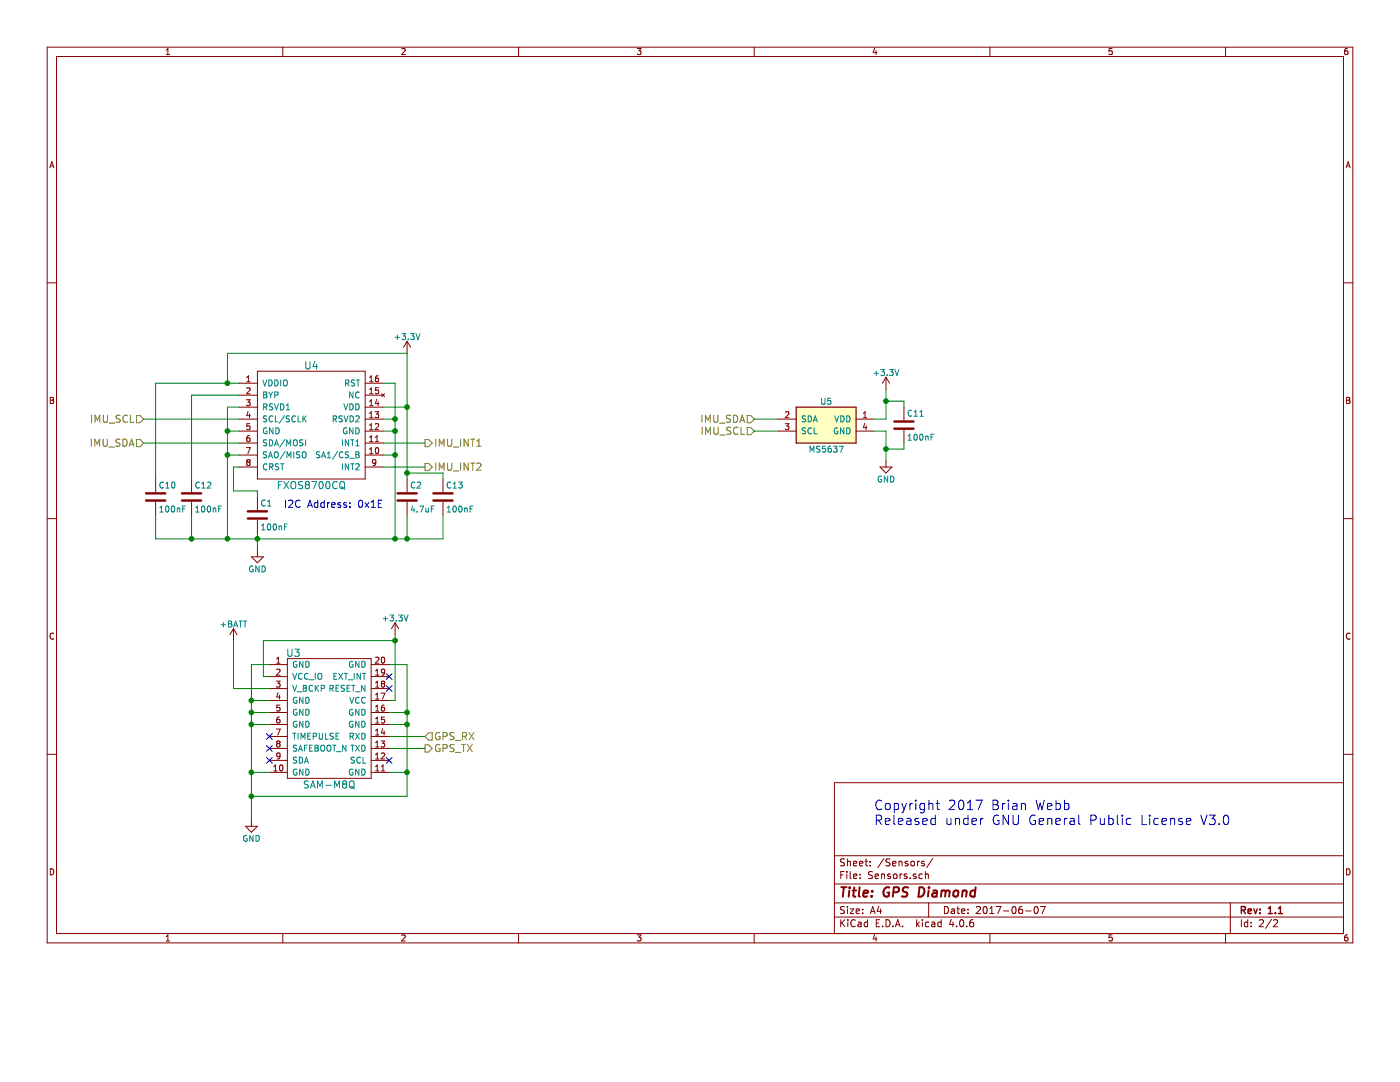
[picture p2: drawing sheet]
EESchema Schematic File Version 2
LIBS:power
LIBS:device
LIBS:transistors
LIBS:conn
LIBS:linear
LIBS:regul
LIBS:74xx
LIBS:cmos4000
LIBS:adc-dac
LIBS:memory
LIBS:xilinx
LIBS:microcontrollers
LIBS:dsp
LIBS:microchip
LIBS:analog_switches
LIBS:motorola
LIBS:texas
LIBS:intel
LIBS:audio
LIBS:interface
LIBS:digital-audio
LIBS:philips
LIBS:display
LIBS:cypress
LIBS:siliconi
LIBS:opto
LIBS:atmel
LIBS:contrib
LIBS:valves
LIBS:stm32
LIBS:switches
LIBS:MPU-9250
LIBS:local
LIBS:gps
LIBS:GPS_Diamond-cache
EELAYER 25 0
EELAYER END
$Descr A4 11693 8268
encoding utf-8
Sheet 2 2
Title "GPS Diamond"
Date "2017-06-07"
Rev "1.1"
Comp ""
Comment1 ""
Comment2 ""
Comment3 ""
Comment4 ""
$EndDescr
$Comp
L SAM-M8Q U3
U 1 1
P 2750 6000
F 0 "U3" H 2450 6550 60  0000 C CNN
F 1 "SAM-M8Q" H 2750 5450 60  0000 C CNN
F 2 "local:SAM-M8Q" H 2750 6000 60  0001 C CNN
F 3 "" H 2750 6000 60  0000 C CNN
	1    2750 6000
	1    0    0    -1  
$EndComp
$Comp
L GND #PWR019
U 1 1
P 2100 6850
F 0 "#PWR019" H 2100 6600 50  0001 C CNN
F 1 "GND" H 2100 6700 50  0000 C CNN
F 2 "" H 2100 6850 50  0001 C CNN
F 3 "" H 2100 6850 50  0001 C CNN
	1    2100 6850
	1    0    0    -1  
$EndComp
$Comp
L +3.3V #PWR020
U 1 1
P 3300 5300
F 0 "#PWR020" H 3300 5150 50  0001 C CNN
F 1 "+3.3V" H 3300 5440 50  0000 C CNN
F 2 "" H 3300 5300 50  0001 C CNN
F 3 "" H 3300 5300 50  0001 C CNN
	1    3300 5300
	1    0    0    -1  
$EndComp
$Comp
L +BATT #PWR021
U 1 1
P 1950 5350
F 0 "#PWR021" H 1950 5200 50  0001 C CNN
F 1 "+BATT" H 1950 5490 50  0000 C CNN
F 2 "" H 1950 5350 50  0001 C CNN
F 3 "" H 1950 5350 50  0001 C CNN
	1    1950 5350
	1    0    0    -1  
$EndComp
Wire Wire Line
	2100 6450 2250 6450
Wire Wire Line
	2100 5550 2100 6850
Wire Wire Line
	2250 5550 2100 5550
Connection ~ 2100 6450
Wire Wire Line
	2250 5850 2100 5850
Connection ~ 2100 5850
Wire Wire Line
	2250 5950 2100 5950
Connection ~ 2100 5950
Wire Wire Line
	2250 6050 2100 6050
Connection ~ 2100 6050
Connection ~ 2100 6650
Wire Wire Line
	3400 6450 3250 6450
Wire Wire Line
	3400 5550 3400 6650
Wire Wire Line
	3400 6650 2100 6650
Wire Wire Line
	3250 6050 3400 6050
Connection ~ 3400 6450
Wire Wire Line
	3250 5950 3400 5950
Connection ~ 3400 6050
Wire Wire Line
	3250 5550 3400 5550
Connection ~ 3400 5950
Wire Wire Line
	3300 5850 3250 5850
Wire Wire Line
	3300 5300 3300 5850
Wire Wire Line
	2250 5650 2200 5650
Wire Wire Line
	2200 5650 2200 5350
Wire Wire Line
	2200 5350 3300 5350
Connection ~ 3300 5350
Wire Wire Line
	2250 5750 1950 5750
Wire Wire Line
	1950 5750 1950 5350
NoConn ~ 3250 5650
NoConn ~ 3250 6350
NoConn ~ 2250 6250
NoConn ~ 2250 6150
NoConn ~ 2250 6350
Text HLabel 3550 6150 2    60   Input ~ 0
GPS_RX
Wire Wire Line
	3250 6150 3550 6150
Text HLabel 3550 6250 2    60   Output ~ 0
GPS_TX
Wire Wire Line
	3250 6250 3550 6250
Text HLabel 1200 3700 0    60   Input ~ 0
IMU_SDA
Text HLabel 3550 3700 2    60   Output ~ 0
IMU_INT1
$Comp
L GND #PWR022
U 1 1
P 2150 4600
F 0 "#PWR022" H 2150 4350 50  0001 C CNN
F 1 "GND" H 2150 4450 50  0000 C CNN
F 2 "" H 2150 4600 50  0001 C CNN
F 3 "" H 2150 4600 50  0001 C CNN
	1    2150 4600
	1    0    0    -1  
$EndComp
$Comp
L C C12
U 1 1
P 1600 4150
F 0 "C12" H 1625 4250 50  0000 L CNN
F 1 "100nF" H 1625 4050 50  0000 L CNN
F 2 "Capacitors_SMD:C_0402" H 1638 4000 50  0001 C CNN
F 3 "" H 1600 4150 50  0001 C CNN
	1    1600 4150
	1    0    0    -1  
$EndComp
$Comp
L C C11
U 1 1
P 7550 3550
F 0 "C11" H 7575 3650 50  0000 L CNN
F 1 "100nF" H 7575 3450 50  0000 L CNN
F 2 "Capacitors_SMD:C_0402_NoSilk" H 7588 3400 50  0001 C CNN
F 3 "" H 7550 3550 50  0001 C CNN
	1    7550 3550
	1    0    0    -1  
$EndComp
$Comp
L C C10
U 1 1
P 1300 4150
F 0 "C10" H 1325 4250 50  0000 L CNN
F 1 "100nF" H 1325 4050 50  0000 L CNN
F 2 "Capacitors_SMD:C_0402" H 1338 4000 50  0001 C CNN
F 3 "" H 1300 4150 50  0001 C CNN
	1    1300 4150
	1    0    0    -1  
$EndComp
$Comp
L GND #PWR023
U 1 1
P 7400 3850
F 0 "#PWR023" H 7400 3600 50  0001 C CNN
F 1 "GND" H 7400 3700 50  0000 C CNN
F 2 "" H 7400 3850 50  0001 C CNN
F 3 "" H 7400 3850 50  0001 C CNN
	1    7400 3850
	1    0    0    -1  
$EndComp
Text HLabel 6300 3500 0    60   Input ~ 0
IMU_SDA
Text HLabel 6300 3600 0    60   Input ~ 0
IMU_SCL
Wire Wire Line
	6300 3500 6500 3500
Wire Wire Line
	6300 3600 6500 3600
NoConn ~ 3250 5750
Text HLabel 1200 3500 0    60   Input ~ 0
IMU_SCL
Text Notes 7300 6900 0    79   ~ 0
Copyright 2017 Brian Webb\nReleased under GNU General Public License V3.0
$Comp
L MS5637 U5
U 1 1
P 6900 3550
F 0 "U5" H 6850 3750 50  0000 L CNN
F 1 "MS5637" H 7050 3350 50  0000 R CNN
F 2 "local:MS5637" H 6900 3250 50  0001 C CIN
F 3 "" H 6900 3550 50  0000 C CNN
	1    6900 3550
	1    0    0    -1  
$EndComp
Wire Wire Line
	7400 3500 7300 3500
Wire Wire Line
	7300 3600 7400 3600
Wire Wire Line
	7400 3600 7400 3850
$Comp
L +3.3V #PWR024
U 1 1
P 7400 3250
F 0 "#PWR024" H 7400 3100 50  0001 C CNN
F 1 "+3.3V" H 7400 3390 50  0000 C CNN
F 2 "" H 7400 3250 50  0001 C CNN
F 3 "" H 7400 3250 50  0001 C CNN
	1    7400 3250
	1    0    0    -1  
$EndComp
Wire Wire Line
	7400 3250 7400 3500
$Comp
L +3.3V #PWR025
U 1 1
P 3400 2950
F 0 "#PWR025" H 3400 2800 50  0001 C CNN
F 1 "+3.3V" H 3400 3090 50  0000 C CNN
F 2 "" H 3400 2950 50  0001 C CNN
F 3 "" H 3400 2950 50  0001 C CNN
	1    3400 2950
	1    0    0    -1  
$EndComp
Wire Wire Line
	7550 3400 7550 3350
Wire Wire Line
	7550 3350 7400 3350
Connection ~ 7400 3350
Wire Wire Line
	7550 3700 7550 3750
Wire Wire Line
	7550 3750 7400 3750
Connection ~ 7400 3750
Wire Wire Line
	2000 3300 1600 3300
Wire Wire Line
	1600 3300 1600 4000
Wire Wire Line
	2000 3200 1300 3200
Wire Wire Line
	1300 3200 1300 4000
Wire Wire Line
	2000 3400 1900 3400
Wire Wire Line
	2000 3500 1200 3500
Wire Wire Line
	2000 3700 1200 3700
Wire Wire Line
	2000 3600 1900 3600
Connection ~ 1900 3600
$Comp
L C C1
U 1 1
P 2150 4300
F 0 "C1" H 2175 4400 50  0000 L CNN
F 1 "100nF" H 2175 4200 50  0000 L CNN
F 2 "Capacitors_SMD:C_0402" H 2188 4150 50  0001 C CNN
F 3 "" H 2150 4300 50  0001 C CNN
	1    2150 4300
	1    0    0    -1  
$EndComp
Wire Wire Line
	2000 3900 1950 3900
Wire Wire Line
	1950 3900 1950 4100
Wire Wire Line
	1950 4100 2150 4100
Wire Wire Line
	2150 4100 2150 4150
Wire Wire Line
	2150 4450 2150 4600
Wire Wire Line
	1300 4500 3700 4500
Wire Wire Line
	1300 4500 1300 4300
Connection ~ 2150 4500
Wire Wire Line
	1600 4300 1600 4500
Connection ~ 1600 4500
Wire Wire Line
	1900 3400 1900 4500
Connection ~ 1900 4500
Wire Wire Line
	2000 3800 1900 3800
Connection ~ 1900 3800
Text Notes 3200 4250 2    60   ~ 0
I2C Address: 0x1E
$Comp
L C C2
U 1 1
P 3400 4150
F 0 "C2" H 3425 4250 50  0000 L CNN
F 1 "4.7uF" H 3425 4050 50  0000 L CNN
F 2 "Capacitors_SMD:C_0402" H 3438 4000 50  0001 C CNN
F 3 "" H 3400 4150 50  0001 C CNN
	1    3400 4150
	1    0    0    -1  
$EndComp
$Comp
L C C13
U 1 1
P 3700 4150
F 0 "C13" H 3725 4250 50  0000 L CNN
F 1 "100nF" H 3725 4050 50  0000 L CNN
F 2 "Capacitors_SMD:C_0402" H 3738 4000 50  0001 C CNN
F 3 "" H 3700 4150 50  0001 C CNN
	1    3700 4150
	1    0    0    -1  
$EndComp
Wire Wire Line
	3200 3400 3400 3400
Wire Wire Line
	3400 2950 3400 4000
Wire Wire Line
	3400 3950 3700 3950
Wire Wire Line
	3700 3950 3700 4000
Connection ~ 3400 3950
Wire Wire Line
	3400 4500 3400 4300
Wire Wire Line
	3700 4500 3700 4300
Connection ~ 3400 4500
Wire Wire Line
	3200 3600 3300 3600
Wire Wire Line
	3300 3200 3300 4500
Connection ~ 3300 4500
Wire Wire Line
	3200 3500 3300 3500
Connection ~ 3300 3600
Wire Wire Line
	3200 3200 3300 3200
Connection ~ 3300 3500
Wire Wire Line
	3200 3700 3550 3700
Text HLabel 3550 3900 2    60   Output ~ 0
IMU_INT2
Wire Wire Line
	3200 3900 3550 3900
Wire Wire Line
	3200 3800 3300 3800
Connection ~ 3300 3800
Connection ~ 3400 3400
Wire Wire Line
	3400 2950 1900 2950
Wire Wire Line
	1900 2950 1900 3200
Connection ~ 1900 3200
$Comp
L FXOS8700CQ U4
U 1 1
P 2600 3550
F 0 "U4" H 2600 4050 60  0000 C CNN
F 1 "FXOS8700CQ" H 2600 3050 60  0000 C CNN
F 2 "local:FXOS8700CQ" H 2600 2950 60  0001 C CNN
F 3 "" H 2600 3550 60  0001 C CNN
	1    2600 3550
	1    0    0    -1  
$EndComp
$EndSCHEMATC
